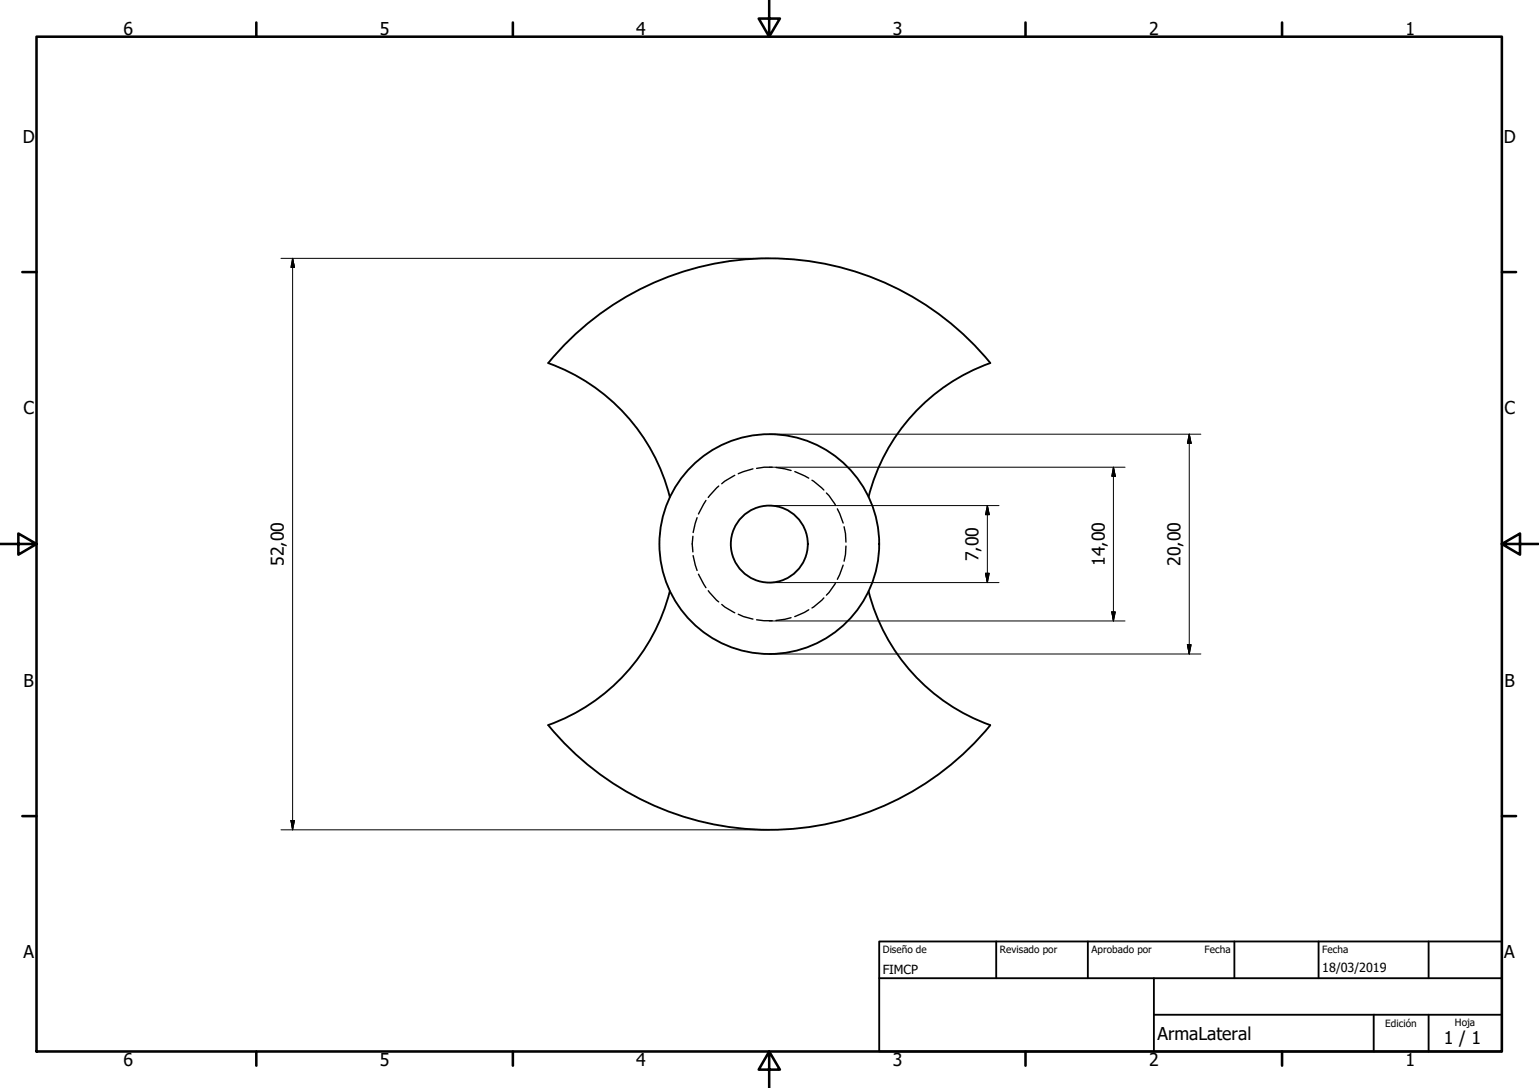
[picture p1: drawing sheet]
<svg xmlns="http://www.w3.org/2000/svg" width="420mm" height="297mm" viewBox="0 0 420 297" stroke-linecap="round" stroke-linejoin="round" font-family="sans-serif">
<!-- layer: Oculto (ISO) -->
<g fill="none" stroke="#000" stroke-width=".38">
<path d="M192.7 136.6l-2 3.7M196.2 132.7l-2.8 3.1M200.6 129.8l-2.7 1.6-.9 .7M205.5 128l-4 1.3M210.8 127.6h-2.2l-2 .3M211.8 127.6l4.2 .8M217 128.8l3.8 1.7M221.7 131.1l3.2 2.7M225.6 134.6l.7 .7 1.8 2.7M228.6 138.9l1.6 3.9M189.2 146.4l-.2 2.1 .2 2.2M189.2 151.7l1.1 4.1"/>
<path d="M190.3 141.3l-1.1 4.1M190.7 156.8l2 3.7M228.1 159.1l-1.8 2.7-.7 .7M230.2 154.3l-1.6 3.9M230.4 143.8l.4 1.9 .1 2.3M230.9 149.1l-.1 2.3-.4 1.8M193.4 161.3l2.8 3M197 165l.9 .7 2.7 1.6M201.5 167.7l1.4 .6 2.6 .7M206.6 169.2l4.2 .3M216 168.6l-4.2 .8M220.8 166.5l-3.8 1.8"/>
<path d="M224.9 163.2l-3.2 2.8"/>
</g>
<!-- layer: Visible (ISO) -->
<g fill="none" stroke="#000" stroke-width=".51">
<path d="M237.1 135.7a52.5 52.5 0 0 1 33.2-36.6 78 78 0 0 0-120.6 0 52.7 52.7 0 0 1 33.2 36.6M182.9 161.4a52.5 52.5 0 0 1-33.3 36.6M237.1 161.4a52.5 52.5 0 0 0 33.2 36.6M149.7 198a78 78 0 0 0 120.7 0"/>
<circle cx="210" cy="148.5" r="30"/>
<circle cx="210" cy="148.5" r="10.5"/>
</g>
<!-- layer: Borde (ISO) -->
<g fill="none" stroke="#000" stroke-width=".7">
<path d="M10 10h400v277.1h-400zM70 6.1v3.9M140 6.1v3.9M210 0v10l-2.9-4.9h5.8l-2.9 4.9M280 6.1v3.9M350 6.1v3.9M6.1 74.3h3.9M410 74.3h3.9M0 148.5h10l-5-2.8v5.7l5-2.9M410 148.5l5 2.9v-5.7l-5 2.8h10M6.1 222.8h3.9M410 222.8h3.9"/>
<path d="M70 287.1v3.8M140 287.1v3.8M210 287.1l2.9 4.9h-5.8l2.9-4.9v9.9M280 287.1v3.8M350 287.1v3.8"/>
</g>
<path d="M240 257h170v30.1h-170zM272 257v10.1M297 257v10.1M337 257v10.1M360 257v10.1M390 257v10.1M240 267.1h170M315 277h95M315 267.1v20M375 277v10.1M390 277v10.1" fill="none" stroke="#000" stroke-width=".51"/>
<!-- layer: Cota (ISO) -->
<g fill="none" stroke="#000" stroke-width=".27">
<path d="M76.7 70.5h133.3M79.9 70.5l.5 2.5h-1zM79.9 70.5v156.1M210 118.5h117.9M324.7 118.5l.5 2.5h-1zM324.7 118.5v60M210 127.6h97.1M210 138h62.7M269.6 138l.5 2.5h-1.1zM269.6 138v21.1M304 127.6l.5 2.4h-1zM304 127.6v41.9"/>
<path d="M210 159.1h62.7M269 156.5h1.1l-.5 2.6zM210 178.5h117.9M210 169.5h97.1M303.5 167.1h1l-.5 2.4zM324.2 176h1l-.5 2.5zM76.7 226.6h133.3M79.4 224h1l-.5 2.6z"/>
</g>
<g fill="#000" stroke="#000" stroke-width=".27">
<path d="M79.9 70.5l.5 2.5zM79.9 70.5l.5 2.5h-1zM304 127.6l.5 2.4zM304 127.6l.5 2.4h-1zM324.7 118.5l.5 2.5zM324.7 118.5l.5 2.5h-1zM269 156.5l.6 2.6zM269 156.5h1.1l-.5 2.6zM269.6 138l.5 2.5zM269.6 138l.5 2.5h-1.1zM303.5 167.1l.5 2.4zM303.5 167.1h1l-.5 2.4z"/>
<path d="M324.2 176l.5 2.5zM324.2 176h1l-.5 2.5zM79.4 224l.5 2.6zM79.4 224h1l-.5 2.6z"/>
</g>
<g font-size="4.8">
<text x="33.7" y="9.6">6</text>
<text x="103.7" y="9.6">5</text>
<text x="173.7" y="9.6">4</text>
<text x="243.7" y="9.6">3</text>
<text x="313.7" y="9.6">2</text>
<text x="383.7" y="9.6">1</text>
<text x="6.2" y="38.9">D</text>
<text x="410.5" y="38.9">D</text>
<text x="6.4" y="113.1">C</text>
<text x="410.7" y="113.1">C</text>
<text x="77.5" y="154.5" transform="rotate(-90 77.5 154.5)">52,00</text>
<text x="267.1" y="153.2" transform="rotate(-90 267.1 153.2)">7,00</text>
<text x="301.6" y="154.5" transform="rotate(-90 301.6 154.5)">14,00</text>
<text x="322.3" y="154.5" transform="rotate(-90 322.3 154.5)">20,00</text>
<text x="6.4" y="187.4">B</text>
<text x="410.7" y="187.4">B</text>
<text x="6.4" y="261.7">A</text>
<text x="410.7" y="261.7">A</text>
<text x="316" y="283.8">ArmaLateral</text>
<text x="394.2" y="285">1 / 1</text>
<text x="33.7" y="290.9">6</text>
<text x="103.7" y="290.9">5</text>
<text x="173.7" y="290.9">4</text>
<text x="243.7" y="290.9">3</text>
<text x="313.7" y="290.9">2</text>
<text x="383.7" y="290.9">1</text>
</g>
<g font-size="3.4">
<text x="241" y="266">FIMCP</text>
<text x="361" y="265.5">18/03/2019</text>
</g>
<g font-size="2.7">
<text x="241" y="260.2">Diseño de</text>
<text x="273" y="260.1">Revisado por</text>
<text x="298" y="260.1">Aprobado por</text>
<text x="328.9" y="260.1">Fecha</text>
<text x="361" y="260.1">Fecha</text>
<text x="378.2" y="280.3">Edición</text>
<text x="397.2" y="280">Hoja</text>
</g>
</svg>
